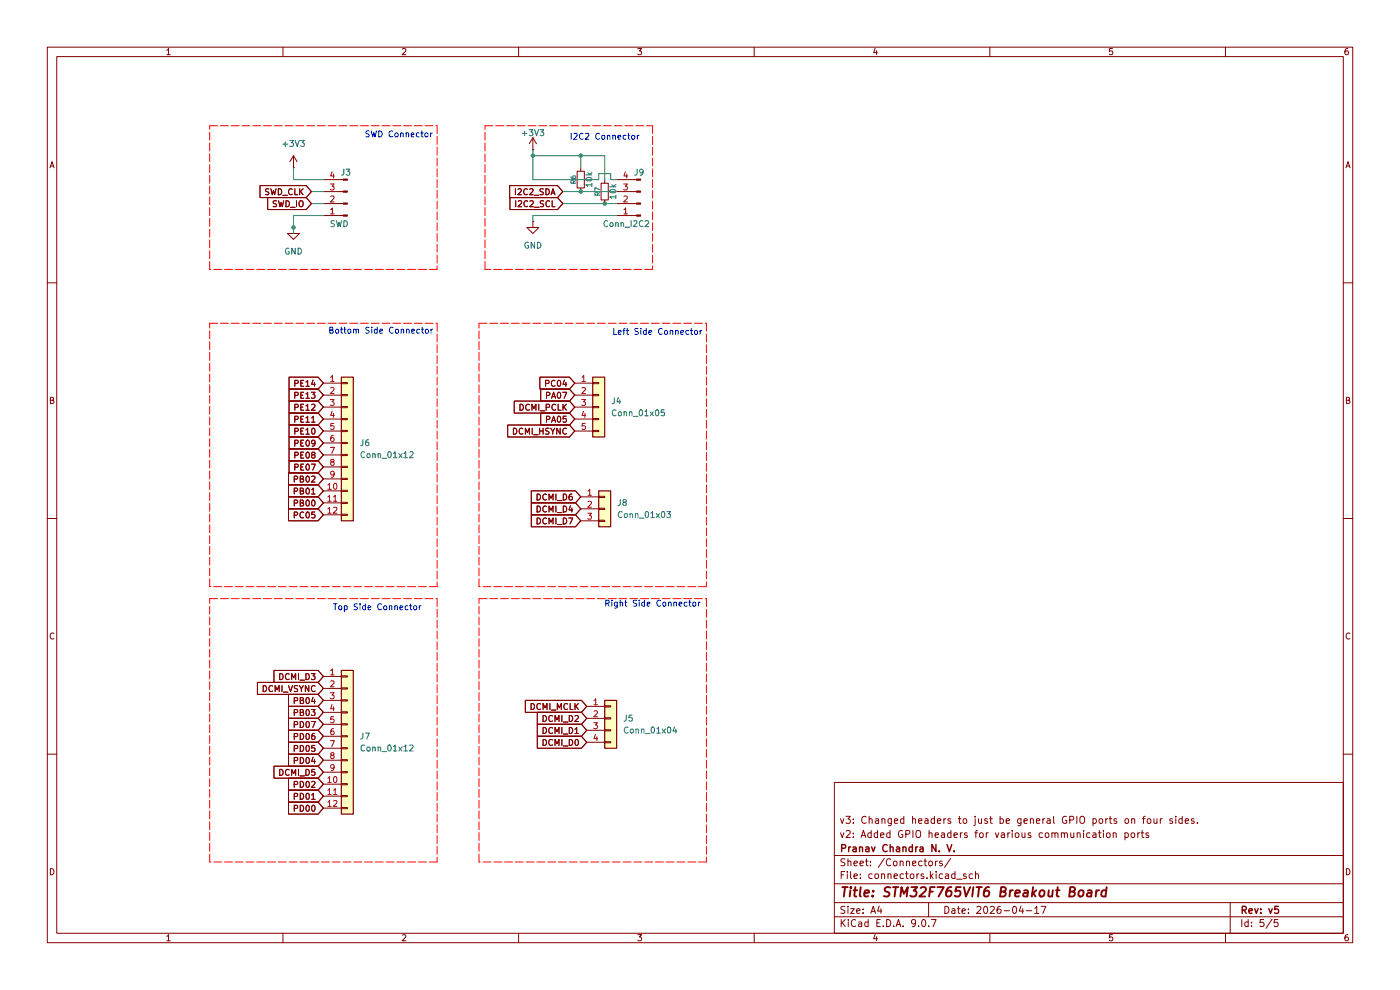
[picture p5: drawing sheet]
(kicad_sch
 (version 20250114)
 (generator "eeschema")
 (generator_version "9.0")
 (paper "A4")
 (title_block
  (title "STM32F765VIT6 Breakout Board")
  (date "2026-04-17")
  (rev "v5")
  (company "Pranav Chandra N. V.")
  (comment 1 "v2: Added GPIO headers for various communication ports")
  (comment 2 "v3: Changed headers to just be general GPIO ports on four sides."))
 (lib_symbols
  (symbol "Connector:Conn_01x04_Pin"
   (pin_names
    (offset 1.016) (hide yes)) (exclude_from_sim no) (in_bom yes) (on_board yes)
   (property "Reference" "J" (at 0 5.08 0) (effects (font (size 1.27 1.27))))
   (property "Value" "Conn_01x04_Pin" (at 0 -7.62 0) (effects (font (size 1.27 1.27))))
   (property "Footprint" "" (at 0 0 0) (effects (font (size 1.27 1.27)) (hide yes)))
   (property "Datasheet" "~" (at 0 0 0) (effects (font (size 1.27 1.27)) (hide yes)))
   (property "Description" "Generic connector, single row, 01x04, script generated" (at 0 0 0) (effects (font (size 1.27 1.27)) (hide yes)))
   (property "ki_locked" "" (at 0 0 0) (effects (font (size 1.27 1.27))))
   (symbol "Conn_01x04_Pin_1_1"
    (rectangle (start 0.8636 2.667) (end 0 2.413) (stroke (width 0.1524) (type default)) (fill (type outline)))
    (rectangle (start 0.8636 0.127) (end 0 -0.127) (stroke (width 0.1524) (type default)) (fill (type outline)))
    (rectangle (start 0.8636 -2.413) (end 0 -2.667) (stroke (width 0.1524) (type default)) (fill (type outline)))
    (rectangle (start 0.8636 -4.953) (end 0 -5.207) (stroke (width 0.1524) (type default)) (fill (type outline)))
    (polyline (pts (xy 1.27 2.54) (xy 0.8636 2.54)) (stroke (width 0.1524) (type default)) (fill (type none)))
    (polyline (pts (xy 1.27 0) (xy 0.8636 0)) (stroke (width 0.1524) (type default)) (fill (type none)))
    (polyline (pts (xy 1.27 -2.54) (xy 0.8636 -2.54)) (stroke (width 0.1524) (type default)) (fill (type none)))
    (polyline (pts (xy 1.27 -5.08) (xy 0.8636 -5.08)) (stroke (width 0.1524) (type default)) (fill (type none)))
    (pin passive line (at 5.08 2.54 180) (length 3.81) (name "Pin_1" (effects (font (size 1.27 1.27)))) (number "1" (effects (font (size 1.27 1.27)))))
    (pin passive line (at 5.08 0 180) (length 3.81) (name "Pin_2" (effects (font (size 1.27 1.27)))) (number "2" (effects (font (size 1.27 1.27)))))
    (pin passive line (at 5.08 -2.54 180) (length 3.81) (name "Pin_3" (effects (font (size 1.27 1.27)))) (number "3" (effects (font (size 1.27 1.27)))))
    (pin passive line (at 5.08 -5.08 180) (length 3.81) (name "Pin_4" (effects (font (size 1.27 1.27)))) (number "4" (effects (font (size 1.27 1.27))))))
   (embedded_fonts no))
  (symbol "Connector_Generic:Conn_01x03"
   (pin_names
    (offset 1.016) (hide yes)) (exclude_from_sim no) (in_bom yes) (on_board yes)
   (property "Reference" "J" (at 0 5.08 0) (effects (font (size 1.27 1.27))))
   (property "Value" "Conn_01x03" (at 0 -5.08 0) (effects (font (size 1.27 1.27))))
   (property "Footprint" "" (at 0 0 0) (effects (font (size 1.27 1.27)) (hide yes)))
   (property "Datasheet" "~" (at 0 0 0) (effects (font (size 1.27 1.27)) (hide yes)))
   (property "Description" "Generic connector, single row, 01x03, script generated (kicad-library-utils/schlib/autogen/connector/)" (at 0 0 0) (effects (font (size 1.27 1.27)) (hide yes)))
   (symbol "Conn_01x03_1_1"
    (rectangle (start -1.27 3.81) (end 1.27 -3.81) (stroke (width 0.254) (type default)) (fill (type background)))
    (rectangle (start -1.27 2.667) (end 0 2.413) (stroke (width 0.1524) (type default)) (fill (type none)))
    (rectangle (start -1.27 0.127) (end 0 -0.127) (stroke (width 0.1524) (type default)) (fill (type none)))
    (rectangle (start -1.27 -2.413) (end 0 -2.667) (stroke (width 0.1524) (type default)) (fill (type none)))
    (pin passive line (at -5.08 2.54 0) (length 3.81) (name "Pin_1" (effects (font (size 1.27 1.27)))) (number "1" (effects (font (size 1.27 1.27)))))
    (pin passive line (at -5.08 0 0) (length 3.81) (name "Pin_2" (effects (font (size 1.27 1.27)))) (number "2" (effects (font (size 1.27 1.27)))))
    (pin passive line (at -5.08 -2.54 0) (length 3.81) (name "Pin_3" (effects (font (size 1.27 1.27)))) (number "3" (effects (font (size 1.27 1.27))))))
   (embedded_fonts no))
  (symbol "Connector_Generic:Conn_01x04"
   (pin_names
    (offset 1.016) (hide yes)) (exclude_from_sim no) (in_bom yes) (on_board yes)
   (property "Reference" "J" (at 0 5.08 0) (effects (font (size 1.27 1.27))))
   (property "Value" "Conn_01x04" (at 0 -7.62 0) (effects (font (size 1.27 1.27))))
   (property "Footprint" "" (at 0 0 0) (effects (font (size 1.27 1.27)) (hide yes)))
   (property "Datasheet" "~" (at 0 0 0) (effects (font (size 1.27 1.27)) (hide yes)))
   (property "Description" "Generic connector, single row, 01x04, script generated (kicad-library-utils/schlib/autogen/connector/)" (at 0 0 0) (effects (font (size 1.27 1.27)) (hide yes)))
   (symbol "Conn_01x04_1_1"
    (rectangle (start -1.27 3.81) (end 1.27 -6.35) (stroke (width 0.254) (type default)) (fill (type background)))
    (rectangle (start -1.27 2.667) (end 0 2.413) (stroke (width 0.1524) (type default)) (fill (type none)))
    (rectangle (start -1.27 0.127) (end 0 -0.127) (stroke (width 0.1524) (type default)) (fill (type none)))
    (rectangle (start -1.27 -2.413) (end 0 -2.667) (stroke (width 0.1524) (type default)) (fill (type none)))
    (rectangle (start -1.27 -4.953) (end 0 -5.207) (stroke (width 0.1524) (type default)) (fill (type none)))
    (pin passive line (at -5.08 2.54 0) (length 3.81) (name "Pin_1" (effects (font (size 1.27 1.27)))) (number "1" (effects (font (size 1.27 1.27)))))
    (pin passive line (at -5.08 0 0) (length 3.81) (name "Pin_2" (effects (font (size 1.27 1.27)))) (number "2" (effects (font (size 1.27 1.27)))))
    (pin passive line (at -5.08 -2.54 0) (length 3.81) (name "Pin_3" (effects (font (size 1.27 1.27)))) (number "3" (effects (font (size 1.27 1.27)))))
    (pin passive line (at -5.08 -5.08 0) (length 3.81) (name "Pin_4" (effects (font (size 1.27 1.27)))) (number "4" (effects (font (size 1.27 1.27))))))
   (embedded_fonts no))
  (symbol "Connector_Generic:Conn_01x05"
   (pin_names
    (offset 1.016) (hide yes)) (exclude_from_sim no) (in_bom yes) (on_board yes)
   (property "Reference" "J" (at 0 7.62 0) (effects (font (size 1.27 1.27))))
   (property "Value" "Conn_01x05" (at 0 -7.62 0) (effects (font (size 1.27 1.27))))
   (property "Footprint" "" (at 0 0 0) (effects (font (size 1.27 1.27)) (hide yes)))
   (property "Datasheet" "~" (at 0 0 0) (effects (font (size 1.27 1.27)) (hide yes)))
   (property "Description" "Generic connector, single row, 01x05, script generated (kicad-library-utils/schlib/autogen/connector/)" (at 0 0 0) (effects (font (size 1.27 1.27)) (hide yes)))
   (symbol "Conn_01x05_1_1"
    (rectangle (start -1.27 6.35) (end 1.27 -6.35) (stroke (width 0.254) (type default)) (fill (type background)))
    (rectangle (start -1.27 5.207) (end 0 4.953) (stroke (width 0.1524) (type default)) (fill (type none)))
    (rectangle (start -1.27 2.667) (end 0 2.413) (stroke (width 0.1524) (type default)) (fill (type none)))
    (rectangle (start -1.27 0.127) (end 0 -0.127) (stroke (width 0.1524) (type default)) (fill (type none)))
    (rectangle (start -1.27 -2.413) (end 0 -2.667) (stroke (width 0.1524) (type default)) (fill (type none)))
    (rectangle (start -1.27 -4.953) (end 0 -5.207) (stroke (width 0.1524) (type default)) (fill (type none)))
    (pin passive line (at -5.08 5.08 0) (length 3.81) (name "Pin_1" (effects (font (size 1.27 1.27)))) (number "1" (effects (font (size 1.27 1.27)))))
    (pin passive line (at -5.08 2.54 0) (length 3.81) (name "Pin_2" (effects (font (size 1.27 1.27)))) (number "2" (effects (font (size 1.27 1.27)))))
    (pin passive line (at -5.08 0 0) (length 3.81) (name "Pin_3" (effects (font (size 1.27 1.27)))) (number "3" (effects (font (size 1.27 1.27)))))
    (pin passive line (at -5.08 -2.54 0) (length 3.81) (name "Pin_4" (effects (font (size 1.27 1.27)))) (number "4" (effects (font (size 1.27 1.27)))))
    (pin passive line (at -5.08 -5.08 0) (length 3.81) (name "Pin_5" (effects (font (size 1.27 1.27)))) (number "5" (effects (font (size 1.27 1.27))))))
   (embedded_fonts no))
  (symbol "Connector_Generic:Conn_01x12"
   (pin_names
    (offset 1.016) (hide yes)) (exclude_from_sim no) (in_bom yes) (on_board yes)
   (property "Reference" "J" (at 0 15.24 0) (effects (font (size 1.27 1.27))))
   (property "Value" "Conn_01x12" (at 0 -17.78 0) (effects (font (size 1.27 1.27))))
   (property "Footprint" "" (at 0 0 0) (effects (font (size 1.27 1.27)) (hide yes)))
   (property "Datasheet" "~" (at 0 0 0) (effects (font (size 1.27 1.27)) (hide yes)))
   (property "Description" "Generic connector, single row, 01x12, script generated (kicad-library-utils/schlib/autogen/connector/)" (at 0 0 0) (effects (font (size 1.27 1.27)) (hide yes)))
   (symbol "Conn_01x12_1_1"
    (rectangle (start -1.27 13.97) (end 1.27 -16.51) (stroke (width 0.254) (type default)) (fill (type background)))
    (rectangle (start -1.27 12.827) (end 0 12.573) (stroke (width 0.1524) (type default)) (fill (type none)))
    (rectangle (start -1.27 10.287) (end 0 10.033) (stroke (width 0.1524) (type default)) (fill (type none)))
    (rectangle (start -1.27 7.747) (end 0 7.493) (stroke (width 0.1524) (type default)) (fill (type none)))
    (rectangle (start -1.27 5.207) (end 0 4.953) (stroke (width 0.1524) (type default)) (fill (type none)))
    (rectangle (start -1.27 2.667) (end 0 2.413) (stroke (width 0.1524) (type default)) (fill (type none)))
    (rectangle (start -1.27 0.127) (end 0 -0.127) (stroke (width 0.1524) (type default)) (fill (type none)))
    (rectangle (start -1.27 -2.413) (end 0 -2.667) (stroke (width 0.1524) (type default)) (fill (type none)))
    (rectangle (start -1.27 -4.953) (end 0 -5.207) (stroke (width 0.1524) (type default)) (fill (type none)))
    (rectangle (start -1.27 -7.493) (end 0 -7.747) (stroke (width 0.1524) (type default)) (fill (type none)))
    (rectangle (start -1.27 -10.033) (end 0 -10.287) (stroke (width 0.1524) (type default)) (fill (type none)))
    (rectangle (start -1.27 -12.573) (end 0 -12.827) (stroke (width 0.1524) (type default)) (fill (type none)))
    (rectangle (start -1.27 -15.113) (end 0 -15.367) (stroke (width 0.1524) (type default)) (fill (type none)))
    (pin passive line (at -5.08 12.7 0) (length 3.81) (name "Pin_1" (effects (font (size 1.27 1.27)))) (number "1" (effects (font (size 1.27 1.27)))))
    (pin passive line (at -5.08 10.16 0) (length 3.81) (name "Pin_2" (effects (font (size 1.27 1.27)))) (number "2" (effects (font (size 1.27 1.27)))))
    (pin passive line (at -5.08 7.62 0) (length 3.81) (name "Pin_3" (effects (font (size 1.27 1.27)))) (number "3" (effects (font (size 1.27 1.27)))))
    (pin passive line (at -5.08 5.08 0) (length 3.81) (name "Pin_4" (effects (font (size 1.27 1.27)))) (number "4" (effects (font (size 1.27 1.27)))))
    (pin passive line (at -5.08 2.54 0) (length 3.81) (name "Pin_5" (effects (font (size 1.27 1.27)))) (number "5" (effects (font (size 1.27 1.27)))))
    (pin passive line (at -5.08 0 0) (length 3.81) (name "Pin_6" (effects (font (size 1.27 1.27)))) (number "6" (effects (font (size 1.27 1.27)))))
    (pin passive line (at -5.08 -2.54 0) (length 3.81) (name "Pin_7" (effects (font (size 1.27 1.27)))) (number "7" (effects (font (size 1.27 1.27)))))
    (pin passive line (at -5.08 -5.08 0) (length 3.81) (name "Pin_8" (effects (font (size 1.27 1.27)))) (number "8" (effects (font (size 1.27 1.27)))))
    (pin passive line (at -5.08 -7.62 0) (length 3.81) (name "Pin_9" (effects (font (size 1.27 1.27)))) (number "9" (effects (font (size 1.27 1.27)))))
    (pin passive line (at -5.08 -10.16 0) (length 3.81) (name "Pin_10" (effects (font (size 1.27 1.27)))) (number "10" (effects (font (size 1.27 1.27)))))
    (pin passive line (at -5.08 -12.7 0) (length 3.81) (name "Pin_11" (effects (font (size 1.27 1.27)))) (number "11" (effects (font (size 1.27 1.27)))))
    (pin passive line (at -5.08 -15.24 0) (length 3.81) (name "Pin_12" (effects (font (size 1.27 1.27)))) (number "12" (effects (font (size 1.27 1.27))))))
   (embedded_fonts no))
  (symbol "Device:R_Small"
   (pin_numbers (hide yes))
   (pin_names
    (offset 0.254) (hide yes)) (exclude_from_sim no) (in_bom yes) (on_board yes)
   (property "Reference" "R" (at 0 0 90) (effects (font (size 1.016 1.016))))
   (property "Value" "R_Small" (at 1.778 0 90) (effects (font (size 1.27 1.27))))
   (property "Footprint" "" (at 0 0 0) (effects (font (size 1.27 1.27)) (hide yes)))
   (property "Datasheet" "~" (at 0 0 0) (effects (font (size 1.27 1.27)) (hide yes)))
   (property "Description" "Resistor, small symbol" (at 0 0 0) (effects (font (size 1.27 1.27)) (hide yes)))
   (symbol "R_Small_0_1"
    (rectangle (start -0.762 1.778) (end 0.762 -1.778) (stroke (width 0.2032) (type default)) (fill (type none))))
   (symbol "R_Small_1_1"
    (pin passive line (at 0 2.54 270) (length 0.762) (name "~" (effects (font (size 1.27 1.27)))) (number "1" (effects (font (size 1.27 1.27)))))
    (pin passive line (at 0 -2.54 90) (length 0.762) (name "~" (effects (font (size 1.27 1.27)))) (number "2" (effects (font (size 1.27 1.27))))))
   (embedded_fonts no))
  (symbol "power:+3V3"
   (power)
   (pin_numbers (hide yes))
   (pin_names
    (offset 0) (hide yes)) (exclude_from_sim no) (in_bom yes) (on_board yes)
   (property "Reference" "#PWR" (at 0 -3.81 0) (effects (font (size 1.27 1.27)) (hide yes)))
   (property "Value" "+3V3" (at 0 3.556 0) (effects (font (size 1.27 1.27))))
   (property "Footprint" "" (at 0 0 0) (effects (font (size 1.27 1.27)) (hide yes)))
   (property "Datasheet" "" (at 0 0 0) (effects (font (size 1.27 1.27)) (hide yes)))
   (property "Description" "Power symbol creates a global label with name \"+3V3\"" (at 0 0 0) (effects (font (size 1.27 1.27)) (hide yes)))
   (symbol "+3V3_0_1"
    (polyline (pts (xy -0.762 1.27) (xy 0 2.54)) (stroke (width 0) (type default)) (fill (type none)))
    (polyline (pts (xy 0 2.54) (xy 0.762 1.27)) (stroke (width 0) (type default)) (fill (type none)))
    (polyline (pts (xy 0 0) (xy 0 2.54)) (stroke (width 0) (type default)) (fill (type none))))
   (symbol "+3V3_1_1"
    (pin power_in line (at 0 0 90) (length 0) (name "~" (effects (font (size 1.27 1.27)))) (number "1" (effects (font (size 1.27 1.27))))))
   (embedded_fonts no))
  (symbol "power:GND"
   (power)
   (pin_numbers (hide yes))
   (pin_names
    (offset 0) (hide yes)) (exclude_from_sim no) (in_bom yes) (on_board yes)
   (property "Reference" "#PWR" (at 0 -6.35 0) (effects (font (size 1.27 1.27)) (hide yes)))
   (property "Value" "GND" (at 0 -3.81 0) (effects (font (size 1.27 1.27))))
   (property "Footprint" "" (at 0 0 0) (effects (font (size 1.27 1.27)) (hide yes)))
   (property "Datasheet" "" (at 0 0 0) (effects (font (size 1.27 1.27)) (hide yes)))
   (property "Description" "Power symbol creates a global label with name \"GND\" , ground" (at 0 0 0) (effects (font (size 1.27 1.27)) (hide yes)))
   (symbol "GND_0_1"
    (polyline (pts (xy 0 0) (xy 0 -1.27) (xy 1.27 -1.27) (xy 0 -2.54) (xy -1.27 -1.27) (xy 0 -1.27)) (stroke (width 0) (type default)) (fill (type none))))
   (symbol "GND_1_1"
    (pin power_in line (at 0 0 270) (length 0) (name "~" (effects (font (size 1.27 1.27)))) (number "1" (effects (font (size 1.27 1.27))))))
   (embedded_fonts no)))
 (text "I2C2 Connector"
  (exclude_from_sim no)
  (at 128.27 29.21 0)
  (effects (font (size 1.27 1.27))))
 (text "Top Side Connector"
  (exclude_from_sim no)
  (at 80.01 129.032 0)
  (effects (font (size 1.27 1.27))))
 (text "SWD Connector"
  (exclude_from_sim no)
  (at 84.582 28.702 0)
  (effects (font (size 1.27 1.27))))
 (text "Bottom Side Connector"
  (exclude_from_sim no)
  (at 80.772 70.358 0)
  (effects (font (size 1.27 1.27))))
 (text "Left Side Connector"
  (exclude_from_sim no)
  (at 139.446 70.612 0)
  (effects (font (size 1.27 1.27))))
 (text "Right Side Connector"
  (exclude_from_sim no)
  (at 138.43 128.27 0)
  (effects (font (size 1.27 1.27))))
 (junction
  (at 123.19 33.02)
  (diameter 0)
  (color 0 0 0 0))
 (junction
  (at 62.23 48.26)
  (diameter 0)
  (color 0 0 0 0))
 (junction
  (at 128.27 43.18)
  (diameter 0)
  (color 0 0 0 0))
 (junction
  (at 123.19 40.64)
  (diameter 0)
  (color 0 0 0 0))
 (junction
  (at 113.03 33.02)
  (diameter 0)
  (color 0 0 0 0))
 (wire
  (pts (xy 128.27 33.02) (xy 128.27 38.1))
  (stroke (width 0) (type default)))
 (wire
  (pts (xy 123.19 33.02) (xy 123.19 35.56))
  (stroke (width 0) (type default)))
 (wire
  (pts (xy 127 36.83) (xy 129.54 36.83))
  (stroke (width 0) (type default)))
 (wire
  (pts (xy 113.03 31.75) (xy 113.03 33.02))
  (stroke (width 0) (type default)))
 (wire
  (pts (xy 62.23 45.72) (xy 68.58 45.72))
  (stroke (width 0) (type default)))
 (wire
  (pts (xy 128.27 43.18) (xy 119.38 43.18))
  (stroke (width 0) (type default)))
 (wire
  (pts (xy 113.03 33.02) (xy 113.03 38.1))
  (stroke (width 0) (type default)))
 (wire
  (pts (xy 62.23 48.26) (xy 62.23 45.72))
  (stroke (width 0) (type default)))
 (wire
  (pts (xy 113.03 46.99) (xy 113.03 45.72))
  (stroke (width 0) (type default)))
 (wire
  (pts (xy 62.23 35.56) (xy 62.23 38.1))
  (stroke (width 0) (type default)))
 (wire
  (pts (xy 113.03 45.72) (xy 130.81 45.72))
  (stroke (width 0) (type default)))
 (wire
  (pts (xy 66.04 40.64) (xy 68.58 40.64))
  (stroke (width 0) (type default)))
 (wire
  (pts (xy 123.19 33.02) (xy 128.27 33.02))
  (stroke (width 0) (type default)))
 (wire
  (pts (xy 62.23 49.53) (xy 62.23 48.26))
  (stroke (width 0) (type default)))
 (wire
  (pts (xy 129.54 38.1) (xy 130.81 38.1))
  (stroke (width 0) (type default)))
 (wire
  (pts (xy 123.19 40.64) (xy 119.38 40.64))
  (stroke (width 0) (type default)))
 (wire
  (pts (xy 113.03 33.02) (xy 123.19 33.02))
  (stroke (width 0) (type default)))
 (wire
  (pts (xy 130.81 43.18) (xy 128.27 43.18))
  (stroke (width 0) (type default)))
 (wire
  (pts (xy 62.23 38.1) (xy 68.58 38.1))
  (stroke (width 0) (type default)))
 (wire
  (pts (xy 130.81 40.64) (xy 123.19 40.64))
  (stroke (width 0) (type default)))
 (wire
  (pts (xy 129.54 36.83) (xy 129.54 38.1))
  (stroke (width 0) (type default)))
 (wire
  (pts (xy 127 38.1) (xy 127 36.83))
  (stroke (width 0) (type default)))
 (wire
  (pts (xy 113.03 38.1) (xy 127 38.1))
  (stroke (width 0) (type default)))
 (wire
  (pts (xy 66.04 43.18) (xy 68.58 43.18))
  (stroke (width 0) (type default)))
 (global_label "PB00"
  (shape input)
  (at 68.58 106.68 180)
  (fields_autoplaced yes)
  (effects (font (size 1.27 1.27)) (justify right))
  (property "Intersheetrefs" "${INTERSHEET_REFS}" (at 60.6358 106.68 0) (effects (font (size 1.27 1.27)) (justify right) (hide yes))))
 (global_label "PE07"
  (shape input)
  (at 68.58 99.06 180)
  (fields_autoplaced yes)
  (effects (font (size 1.27 1.27)) (justify right))
  (property "Intersheetrefs" "${INTERSHEET_REFS}" (at 60.7568 99.06 0) (effects (font (size 1.27 1.27)) (justify right) (hide yes))))
 (global_label "PD06"
  (shape input)
  (at 68.58 156.21 180)
  (fields_autoplaced yes)
  (effects (font (size 1.27 1.27)) (justify right))
  (property "Intersheetrefs" "${INTERSHEET_REFS}" (at 60.6358 156.21 0) (effects (font (size 1.27 1.27)) (justify right) (hide yes))))
 (global_label "SWD_IO"
  (shape input)
  (at 66.04 43.18 180)
  (fields_autoplaced yes)
  (effects (font (size 1.27 1.27)) (justify right))
  (property "Intersheetrefs" "${INTERSHEET_REFS}" (at 56.221 43.18 0) (effects (font (size 1.27 1.27)) (justify right) (hide yes))))
 (global_label "PA07"
  (shape input)
  (at 121.92 83.82 180)
  (fields_autoplaced yes)
  (effects (font (size 1.27 1.27)) (justify right))
  (property "Intersheetrefs" "${INTERSHEET_REFS}" (at 114.1572 83.82 0) (effects (font (size 1.27 1.27)) (justify right) (hide yes))))
 (global_label "DCMI_HSYNC"
  (shape input)
  (at 121.92 91.44 180)
  (fields_autoplaced yes)
  (effects (font (size 1.27 1.27)) (justify right))
  (property "Intersheetrefs" "${INTERSHEET_REFS}" (at 107.1419 91.44 0) (effects (font (size 1.27 1.27)) (justify right) (hide yes))))
 (global_label "DCMI_VSYNC"
  (shape input)
  (at 68.58 146.05 180)
  (fields_autoplaced yes)
  (effects (font (size 1.27 1.27)) (justify right))
  (property "Intersheetrefs" "${INTERSHEET_REFS}" (at 54.0438 146.05 0) (effects (font (size 1.27 1.27)) (justify right) (hide yes))))
 (global_label "PD04"
  (shape input)
  (at 68.58 161.29 180)
  (fields_autoplaced yes)
  (effects (font (size 1.27 1.27)) (justify right))
  (property "Intersheetrefs" "${INTERSHEET_REFS}" (at 60.6358 161.29 0) (effects (font (size 1.27 1.27)) (justify right) (hide yes))))
 (global_label "PD00"
  (shape input)
  (at 68.58 171.45 180)
  (fields_autoplaced yes)
  (effects (font (size 1.27 1.27)) (justify right))
  (property "Intersheetrefs" "${INTERSHEET_REFS}" (at 60.6358 171.45 0) (effects (font (size 1.27 1.27)) (justify right) (hide yes))))
 (global_label "PD07"
  (shape input)
  (at 68.58 153.67 180)
  (fields_autoplaced yes)
  (effects (font (size 1.27 1.27)) (justify right))
  (property "Intersheetrefs" "${INTERSHEET_REFS}" (at 60.6358 153.67 0) (effects (font (size 1.27 1.27)) (justify right) (hide yes))))
 (global_label "PE10"
  (shape input)
  (at 68.58 91.44 180)
  (fields_autoplaced yes)
  (effects (font (size 1.27 1.27)) (justify right))
  (property "Intersheetrefs" "${INTERSHEET_REFS}" (at 60.7568 91.44 0) (effects (font (size 1.27 1.27)) (justify right) (hide yes))))
 (global_label "DCMI_D0"
  (shape input)
  (at 124.46 157.48 180)
  (fields_autoplaced yes)
  (effects (font (size 1.27 1.27)) (justify right))
  (property "Intersheetrefs" "${INTERSHEET_REFS}" (at 113.4315 157.48 0) (effects (font (size 1.27 1.27)) (justify right) (hide yes))))
 (global_label "PD02"
  (shape input)
  (at 68.58 166.37 180)
  (fields_autoplaced yes)
  (effects (font (size 1.27 1.27)) (justify right))
  (property "Intersheetrefs" "${INTERSHEET_REFS}" (at 60.6358 166.37 0) (effects (font (size 1.27 1.27)) (justify right) (hide yes))))
 (global_label "I2C2_SCL"
  (shape input)
  (at 119.38 43.18 180)
  (fields_autoplaced yes)
  (effects (font (size 1.27 1.27)) (justify right))
  (property "Intersheetrefs" "${INTERSHEET_REFS}" (at 107.6258 43.18 0) (effects (font (size 1.27 1.27)) (justify right) (hide yes))))
 (global_label "PE08"
  (shape input)
  (at 68.58 96.52 180)
  (fields_autoplaced yes)
  (effects (font (size 1.27 1.27)) (justify right))
  (property "Intersheetrefs" "${INTERSHEET_REFS}" (at 60.7568 96.52 0) (effects (font (size 1.27 1.27)) (justify right) (hide yes))))
 (global_label "DCMI_D4"
  (shape input)
  (at 123.19 107.95 180)
  (fields_autoplaced yes)
  (effects (font (size 1.27 1.27)) (justify right))
  (property "Intersheetrefs" "${INTERSHEET_REFS}" (at 112.1615 107.95 0) (effects (font (size 1.27 1.27)) (justify right) (hide yes))))
 (global_label "PE13"
  (shape input)
  (at 68.58 83.82 180)
  (fields_autoplaced yes)
  (effects (font (size 1.27 1.27)) (justify right))
  (property "Intersheetrefs" "${INTERSHEET_REFS}" (at 60.7568 83.82 0) (effects (font (size 1.27 1.27)) (justify right) (hide yes))))
 (global_label "DCMI_D3"
  (shape input)
  (at 68.58 143.51 180)
  (fields_autoplaced yes)
  (effects (font (size 1.27 1.27)) (justify right))
  (property "Intersheetrefs" "${INTERSHEET_REFS}" (at 57.5515 143.51 0) (effects (font (size 1.27 1.27)) (justify right) (hide yes))))
 (global_label "SWD_CLK"
  (shape input)
  (at 66.04 40.64 180)
  (fields_autoplaced yes)
  (effects (font (size 1.27 1.27)) (justify right))
  (property "Intersheetrefs" "${INTERSHEET_REFS}" (at 54.5882 40.64 0) (effects (font (size 1.27 1.27)) (justify right) (hide yes))))
 (global_label "DCMI_PCLK"
  (shape input)
  (at 121.92 86.36 180)
  (fields_autoplaced yes)
  (effects (font (size 1.27 1.27)) (justify right))
  (property "Intersheetrefs" "${INTERSHEET_REFS}" (at 108.5329 86.36 0) (effects (font (size 1.27 1.27)) (justify right) (hide yes))))
 (global_label "PC04"
  (shape input)
  (at 121.92 81.28 180)
  (fields_autoplaced yes)
  (effects (font (size 1.27 1.27)) (justify right))
  (property "Intersheetrefs" "${INTERSHEET_REFS}" (at 113.9758 81.28 0) (effects (font (size 1.27 1.27)) (justify right) (hide yes))))
 (global_label "PD01"
  (shape input)
  (at 68.58 168.91 180)
  (fields_autoplaced yes)
  (effects (font (size 1.27 1.27)) (justify right))
  (property "Intersheetrefs" "${INTERSHEET_REFS}" (at 60.6358 168.91 0) (effects (font (size 1.27 1.27)) (justify right) (hide yes))))
 (global_label "PE12"
  (shape input)
  (at 68.58 86.36 180)
  (fields_autoplaced yes)
  (effects (font (size 1.27 1.27)) (justify right))
  (property "Intersheetrefs" "${INTERSHEET_REFS}" (at 60.7568 86.36 0) (effects (font (size 1.27 1.27)) (justify right) (hide yes))))
 (global_label "PB04"
  (shape input)
  (at 68.58 148.59 180)
  (fields_autoplaced yes)
  (effects (font (size 1.27 1.27)) (justify right))
  (property "Intersheetrefs" "${INTERSHEET_REFS}" (at 60.6358 148.59 0) (effects (font (size 1.27 1.27)) (justify right) (hide yes))))
 (global_label "PE11"
  (shape input)
  (at 68.58 88.9 180)
  (fields_autoplaced yes)
  (effects (font (size 1.27 1.27)) (justify right))
  (property "Intersheetrefs" "${INTERSHEET_REFS}" (at 60.7568 88.9 0) (effects (font (size 1.27 1.27)) (justify right) (hide yes))))
 (global_label "DCMI_D1"
  (shape input)
  (at 124.46 154.94 180)
  (fields_autoplaced yes)
  (effects (font (size 1.27 1.27)) (justify right))
  (property "Intersheetrefs" "${INTERSHEET_REFS}" (at 113.4315 154.94 0) (effects (font (size 1.27 1.27)) (justify right) (hide yes))))
 (global_label "I2C2_SDA"
  (shape input)
  (at 119.38 40.64 180)
  (fields_autoplaced yes)
  (effects (font (size 1.27 1.27)) (justify right))
  (property "Intersheetrefs" "${INTERSHEET_REFS}" (at 107.5653 40.64 0) (effects (font (size 1.27 1.27)) (justify right) (hide yes))))
 (global_label "PC05"
  (shape input)
  (at 68.58 109.22 180)
  (fields_autoplaced yes)
  (effects (font (size 1.27 1.27)) (justify right))
  (property "Intersheetrefs" "${INTERSHEET_REFS}" (at 60.6358 109.22 0) (effects (font (size 1.27 1.27)) (justify right) (hide yes))))
 (global_label "PE14"
  (shape input)
  (at 68.58 81.28 180)
  (fields_autoplaced yes)
  (effects (font (size 1.27 1.27)) (justify right))
  (property "Intersheetrefs" "${INTERSHEET_REFS}" (at 60.7568 81.28 0) (effects (font (size 1.27 1.27)) (justify right) (hide yes))))
 (global_label "DCMI_D7"
  (shape input)
  (at 123.19 110.49 180)
  (fields_autoplaced yes)
  (effects (font (size 1.27 1.27)) (justify right))
  (property "Intersheetrefs" "${INTERSHEET_REFS}" (at 112.1615 110.49 0) (effects (font (size 1.27 1.27)) (justify right) (hide yes))))
 (global_label "PD05"
  (shape input)
  (at 68.58 158.75 180)
  (fields_autoplaced yes)
  (effects (font (size 1.27 1.27)) (justify right))
  (property "Intersheetrefs" "${INTERSHEET_REFS}" (at 60.6358 158.75 0) (effects (font (size 1.27 1.27)) (justify right) (hide yes))))
 (global_label "DCMI_D6"
  (shape input)
  (at 123.19 105.41 180)
  (fields_autoplaced yes)
  (effects (font (size 1.27 1.27)) (justify right))
  (property "Intersheetrefs" "${INTERSHEET_REFS}" (at 112.1615 105.41 0) (effects (font (size 1.27 1.27)) (justify right) (hide yes))))
 (global_label "DCMI_MCLK"
  (shape input)
  (at 124.46 149.86 180)
  (fields_autoplaced yes)
  (effects (font (size 1.27 1.27)) (justify right))
  (property "Intersheetrefs" "${INTERSHEET_REFS}" (at 110.8915 149.86 0) (effects (font (size 1.27 1.27)) (justify right) (hide yes))))
 (global_label "PB03"
  (shape input)
  (at 68.58 151.13 180)
  (fields_autoplaced yes)
  (effects (font (size 1.27 1.27)) (justify right))
  (property "Intersheetrefs" "${INTERSHEET_REFS}" (at 60.6358 151.13 0) (effects (font (size 1.27 1.27)) (justify right) (hide yes))))
 (global_label "PA05"
  (shape input)
  (at 121.92 88.9 180)
  (fields_autoplaced yes)
  (effects (font (size 1.27 1.27)) (justify right))
  (property "Intersheetrefs" "${INTERSHEET_REFS}" (at 114.1572 88.9 0) (effects (font (size 1.27 1.27)) (justify right) (hide yes))))
 (global_label "DCMI_D5"
  (shape input)
  (at 68.58 163.83 180)
  (fields_autoplaced yes)
  (effects (font (size 1.27 1.27)) (justify right))
  (property "Intersheetrefs" "${INTERSHEET_REFS}" (at 57.5515 163.83 0) (effects (font (size 1.27 1.27)) (justify right) (hide yes))))
 (global_label "PE09"
  (shape input)
  (at 68.58 93.98 180)
  (fields_autoplaced yes)
  (effects (font (size 1.27 1.27)) (justify right))
  (property "Intersheetrefs" "${INTERSHEET_REFS}" (at 60.7568 93.98 0) (effects (font (size 1.27 1.27)) (justify right) (hide yes))))
 (global_label "DCMI_D2"
  (shape input)
  (at 124.46 152.4 180)
  (fields_autoplaced yes)
  (effects (font (size 1.27 1.27)) (justify right))
  (property "Intersheetrefs" "${INTERSHEET_REFS}" (at 113.4315 152.4 0) (effects (font (size 1.27 1.27)) (justify right) (hide yes))))
 (global_label "PB02"
  (shape input)
  (at 68.58 101.6 180)
  (fields_autoplaced yes)
  (effects (font (size 1.27 1.27)) (justify right))
  (property "Intersheetrefs" "${INTERSHEET_REFS}" (at 60.6358 101.6 0) (effects (font (size 1.27 1.27)) (justify right) (hide yes))))
 (global_label "PB01"
  (shape input)
  (at 68.58 104.14 180)
  (fields_autoplaced yes)
  (effects (font (size 1.27 1.27)) (justify right))
  (property "Intersheetrefs" "${INTERSHEET_REFS}" (at 60.6358 104.14 0) (effects (font (size 1.27 1.27)) (justify right) (hide yes))))
 (rule_area
  (polyline (pts (xy 101.6 68.58) (xy 149.86 68.58) (xy 149.86 124.46) (xy 101.6 124.46)) (stroke (width 0) (type dash)) (fill (type none))))
 (rule_area
  (polyline (pts (xy 101.6 127) (xy 149.86 127) (xy 149.86 182.88) (xy 101.6 182.88)) (stroke (width 0) (type dash)) (fill (type none))))
 (rule_area
  (polyline (pts (xy 102.87 57.15) (xy 102.87 26.67) (xy 138.43 26.67) (xy 138.43 57.15)) (stroke (width 0) (type dash)) (fill (type none))))
 (rule_area
  (polyline (pts (xy 44.45 127) (xy 92.71 127) (xy 92.71 182.88) (xy 44.45 182.88)) (stroke (width 0) (type dash)) (fill (type none))))
 (rule_area
  (polyline (pts (xy 44.45 26.67) (xy 92.71 26.67) (xy 92.71 57.15) (xy 44.45 57.15)) (stroke (width 0) (type dash)) (fill (type none))))
 (rule_area
  (polyline (pts (xy 44.45 68.58) (xy 92.71 68.58) (xy 92.71 124.46) (xy 44.45 124.46)) (stroke (width 0) (type dash)) (fill (type none))))
 (symbol
  (lib_id "Connector_Generic:Conn_01x12")
  (at 73.66 93.98 0)
  (unit 1)
  (exclude_from_sim no)
  (in_bom yes)
  (on_board yes)
  (dnp no)
  (fields_autoplaced yes)
  (property "Reference" "J6" (at 76.2 93.9799 0) (effects (font (size 1.27 1.27)) (justify left)))
  (property "Value" "Conn_01x12" (at 76.2 96.5199 0) (effects (font (size 1.27 1.27)) (justify left)))
  (property "Footprint" "Connector_PinHeader_2.54mm:PinHeader_1x12_P2.54mm_Vertical" (at 73.66 93.98 0) (effects (font (size 1.27 1.27)) (hide yes)))
  (property "Datasheet" "~" (at 73.66 93.98 0) (effects (font (size 1.27 1.27)) (hide yes)))
  (property "Description" "Generic connector, single row, 01x12, script generated (kicad-library-utils/schlib/autogen/connector/)" (at 73.66 93.98 0) (effects (font (size 1.27 1.27)) (hide yes)))
  (property "KLC_S3.3" "" (at 73.66 93.98 0) (effects (font (size 1.27 1.27)) (hide yes)))
  (property "KLC_S4.1" "" (at 73.66 93.98 0) (effects (font (size 1.27 1.27)) (hide yes)))
  (pin "10")
  (pin "9")
  (pin "2")
  (pin "11")
  (pin "1")
  (pin "12")
  (pin "5")
  (pin "4")
  (pin "3")
  (pin "7")
  (pin "6")
  (pin "8"))
 (symbol
  (lib_id "Connector_Generic:Conn_01x03")
  (at 128.27 107.95 0)
  (unit 1)
  (exclude_from_sim no)
  (in_bom yes)
  (on_board yes)
  (dnp no)
  (fields_autoplaced yes)
  (property "Reference" "J8" (at 130.81 106.6799 0) (effects (font (size 1.27 1.27)) (justify left)))
  (property "Value" "Conn_01x03" (at 130.81 109.2199 0) (effects (font (size 1.27 1.27)) (justify left)))
  (property "Footprint" "Connector_PinHeader_2.54mm:PinHeader_1x03_P2.54mm_Vertical" (at 128.27 107.95 0) (effects (font (size 1.27 1.27)) (hide yes)))
  (property "Datasheet" "~" (at 128.27 107.95 0) (effects (font (size 1.27 1.27)) (hide yes)))
  (property "Description" "Generic connector, single row, 01x03, script generated (kicad-library-utils/schlib/autogen/connector/)" (at 128.27 107.95 0) (effects (font (size 1.27 1.27)) (hide yes)))
  (property "KLC_S3.3" "" (at 128.27 107.95 0) (effects (font (size 1.27 1.27)) (hide yes)))
  (property "KLC_S4.1" "" (at 128.27 107.95 0) (effects (font (size 1.27 1.27)) (hide yes)))
  (pin "1")
  (pin "2")
  (pin "3"))
 (symbol
  (lib_id "Connector:Conn_01x04_Pin")
  (at 73.66 43.18 180)
  (unit 1)
  (exclude_from_sim no)
  (in_bom yes)
  (on_board yes)
  (dnp no)
  (property "Reference" "J3" (at 72.136 36.576 0) (effects (font (size 1.27 1.27)) (justify right)))
  (property "Value" "SWD" (at 69.85 47.498 0) (effects (font (size 1.27 1.27)) (justify right)))
  (property "Footprint" "Connector_PinHeader_2.54mm:PinHeader_1x04_P2.54mm_Vertical" (at 73.66 43.18 0) (effects (font (size 1.27 1.27)) (hide yes)))
  (property "Datasheet" "~" (at 73.66 43.18 0) (effects (font (size 1.27 1.27)) (hide yes)))
  (property "Description" "Generic connector, single row, 01x04, script generated" (at 73.66 43.18 0) (effects (font (size 1.27 1.27)) (hide yes)))
  (property "KLC_S3.3" "" (at 73.66 43.18 0) (effects (font (size 1.27 1.27)) (hide yes)))
  (property "KLC_S4.1" "" (at 73.66 43.18 0) (effects (font (size 1.27 1.27)) (hide yes)))
  (pin "3")
  (pin "2")
  (pin "1")
  (pin "4"))
 (symbol
  (lib_id "power:GND")
  (at 113.03 46.99 0)
  (unit 1)
  (exclude_from_sim no)
  (in_bom yes)
  (on_board yes)
  (dnp no)
  (fields_autoplaced yes)
  (property "Reference" "#PWR035" (at 113.03 53.34 0) (effects (font (size 1.27 1.27)) (hide yes)))
  (property "Value" "GND" (at 113.03 52.07 0) (effects (font (size 1.27 1.27))))
  (property "Footprint" "" (at 113.03 46.99 0) (effects (font (size 1.27 1.27)) (hide yes)))
  (property "Datasheet" "" (at 113.03 46.99 0) (effects (font (size 1.27 1.27)) (hide yes)))
  (property "Description" "Power symbol creates a global label with name \"GND\" , ground" (at 113.03 46.99 0) (effects (font (size 1.27 1.27)) (hide yes)))
  (pin "1"))
 (symbol
  (lib_id "power:GND")
  (at 62.23 48.26 0)
  (mirror y)
  (unit 1)
  (exclude_from_sim no)
  (in_bom yes)
  (on_board yes)
  (dnp no)
  (fields_autoplaced yes)
  (property "Reference" "#PWR024" (at 62.23 54.61 0) (effects (font (size 1.27 1.27)) (hide yes)))
  (property "Value" "GND" (at 62.23 53.34 0) (effects (font (size 1.27 1.27))))
  (property "Footprint" "" (at 62.23 48.26 0) (effects (font (size 1.27 1.27)) (hide yes)))
  (property "Datasheet" "" (at 62.23 48.26 0) (effects (font (size 1.27 1.27)) (hide yes)))
  (property "Description" "Power symbol creates a global label with name \"GND\" , ground" (at 62.23 48.26 0) (effects (font (size 1.27 1.27)) (hide yes)))
  (pin "1"))
 (symbol
  (lib_id "power:+3V3")
  (at 62.23 35.56 0)
  (unit 1)
  (exclude_from_sim no)
  (in_bom yes)
  (on_board yes)
  (dnp no)
  (fields_autoplaced yes)
  (property "Reference" "#PWR023" (at 62.23 39.37 0) (effects (font (size 1.27 1.27)) (hide yes)))
  (property "Value" "+3V3" (at 62.23 30.48 0) (effects (font (size 1.27 1.27))))
  (property "Footprint" "" (at 62.23 35.56 0) (effects (font (size 1.27 1.27)) (hide yes)))
  (property "Datasheet" "" (at 62.23 35.56 0) (effects (font (size 1.27 1.27)) (hide yes)))
  (property "Description" "Power symbol creates a global label with name \"+3V3\"" (at 62.23 35.56 0) (effects (font (size 1.27 1.27)) (hide yes)))
  (pin "1"))
 (symbol
  (lib_id "Connector_Generic:Conn_01x12")
  (at 73.66 156.21 0)
  (unit 1)
  (exclude_from_sim no)
  (in_bom yes)
  (on_board yes)
  (dnp no)
  (fields_autoplaced yes)
  (property "Reference" "J7" (at 76.2 156.2099 0) (effects (font (size 1.27 1.27)) (justify left)))
  (property "Value" "Conn_01x12" (at 76.2 158.7499 0) (effects (font (size 1.27 1.27)) (justify left)))
  (property "Footprint" "Connector_PinHeader_2.54mm:PinHeader_1x12_P2.54mm_Vertical" (at 73.66 156.21 0) (effects (font (size 1.27 1.27)) (hide yes)))
  (property "Datasheet" "~" (at 73.66 156.21 0) (effects (font (size 1.27 1.27)) (hide yes)))
  (property "Description" "Generic connector, single row, 01x12, script generated (kicad-library-utils/schlib/autogen/connector/)" (at 73.66 156.21 0) (effects (font (size 1.27 1.27)) (hide yes)))
  (property "KLC_S3.3" "" (at 73.66 156.21 0) (effects (font (size 1.27 1.27)) (hide yes)))
  (property "KLC_S4.1" "" (at 73.66 156.21 0) (effects (font (size 1.27 1.27)) (hide yes)))
  (pin "10")
  (pin "12")
  (pin "9")
  (pin "11")
  (pin "6")
  (pin "5")
  (pin "8")
  (pin "4")
  (pin "7")
  (pin "3")
  (pin "2")
  (pin "1"))
 (symbol
  (lib_id "Connector:Conn_01x04_Pin")
  (at 135.89 43.18 180)
  (unit 1)
  (exclude_from_sim no)
  (in_bom yes)
  (on_board yes)
  (dnp no)
  (property "Reference" "J9" (at 134.366 36.576 0) (effects (font (size 1.27 1.27)) (justify right)))
  (property "Value" "Conn_I2C2" (at 127.762 47.498 0) (effects (font (size 1.27 1.27)) (justify right)))
  (property "Footprint" "Connector_PinHeader_2.54mm:PinHeader_1x04_P2.54mm_Vertical" (at 135.89 43.18 0) (effects (font (size 1.27 1.27)) (hide yes)))
  (property "Datasheet" "~" (at 135.89 43.18 0) (effects (font (size 1.27 1.27)) (hide yes)))
  (property "Description" "Generic connector, single row, 01x04, script generated" (at 135.89 43.18 0) (effects (font (size 1.27 1.27)) (hide yes)))
  (property "KLC_S3.3" "" (at 135.89 43.18 0) (effects (font (size 1.27 1.27)) (hide yes)))
  (property "KLC_S4.1" "" (at 135.89 43.18 0) (effects (font (size 1.27 1.27)) (hide yes)))
  (pin "2")
  (pin "3")
  (pin "4")
  (pin "1"))
 (symbol
  (lib_id "power:+3V3")
  (at 113.03 31.75 0)
  (unit 1)
  (exclude_from_sim no)
  (in_bom yes)
  (on_board yes)
  (dnp no)
  (property "Reference" "#PWR034" (at 113.03 35.56 0) (effects (font (size 1.27 1.27)) (hide yes)))
  (property "Value" "+3V3" (at 113.03 28.194 0) (effects (font (size 1.27 1.27))))
  (property "Footprint" "" (at 113.03 31.75 0) (effects (font (size 1.27 1.27)) (hide yes)))
  (property "Datasheet" "" (at 113.03 31.75 0) (effects (font (size 1.27 1.27)) (hide yes)))
  (property "Description" "Power symbol creates a global label with name \"+3V3\"" (at 113.03 31.75 0) (effects (font (size 1.27 1.27)) (hide yes)))
  (pin "1"))
 (symbol
  (lib_id "Connector_Generic:Conn_01x05")
  (at 127 86.36 0)
  (unit 1)
  (exclude_from_sim no)
  (in_bom yes)
  (on_board yes)
  (dnp no)
  (fields_autoplaced yes)
  (property "Reference" "J4" (at 129.54 85.0899 0) (effects (font (size 1.27 1.27)) (justify left)))
  (property "Value" "Conn_01x05" (at 129.54 87.6299 0) (effects (font (size 1.27 1.27)) (justify left)))
  (property "Footprint" "Connector_PinHeader_2.54mm:PinHeader_1x05_P2.54mm_Vertical" (at 127 86.36 0) (effects (font (size 1.27 1.27)) (hide yes)))
  (property "Datasheet" "~" (at 127 86.36 0) (effects (font (size 1.27 1.27)) (hide yes)))
  (property "Description" "Generic connector, single row, 01x05, script generated (kicad-library-utils/schlib/autogen/connector/)" (at 127 86.36 0) (effects (font (size 1.27 1.27)) (hide yes)))
  (property "KLC_S3.3" "" (at 127 86.36 0) (effects (font (size 1.27 1.27)) (hide yes)))
  (property "KLC_S4.1" "" (at 127 86.36 0) (effects (font (size 1.27 1.27)) (hide yes)))
  (pin "1")
  (pin "2")
  (pin "5")
  (pin "3")
  (pin "4"))
 (symbol
  (lib_id "Device:R_Small")
  (at 123.19 38.1 180)
  (unit 1)
  (exclude_from_sim no)
  (in_bom yes)
  (on_board yes)
  (dnp no)
  (property "Reference" "R6" (at 121.666 38.1 90) (effects (font (size 1.016 1.016))))
  (property "Value" "10k" (at 124.968 38.1 90) (effects (font (size 1.27 1.27))))
  (property "Footprint" "Resistor_SMD:R_0805_2012Metric_Pad1.20x1.40mm_HandSolder" (at 123.19 38.1 0) (effects (font (size 1.27 1.27)) (hide yes)))
  (property "Datasheet" "~" (at 123.19 38.1 0) (effects (font (size 1.27 1.27)) (hide yes)))
  (property "Description" "Resistor, small symbol" (at 123.19 38.1 0) (effects (font (size 1.27 1.27)) (hide yes)))
  (property "Robu SKU" "R242850" (at 123.19 38.1 90) (effects (font (size 1.27 1.27)) (hide yes)))
  (property "KLC_S3.3" "" (at 123.19 38.1 90) (effects (font (size 1.27 1.27)) (hide yes)))
  (property "KLC_S4.1" "" (at 123.19 38.1 90) (effects (font (size 1.27 1.27)) (hide yes)))
  (pin "2")
  (pin "1"))
 (symbol
  (lib_id "Connector_Generic:Conn_01x04")
  (at 129.54 152.4 0)
  (unit 1)
  (exclude_from_sim no)
  (in_bom yes)
  (on_board yes)
  (dnp no)
  (fields_autoplaced yes)
  (property "Reference" "J5" (at 132.08 152.3999 0) (effects (font (size 1.27 1.27)) (justify left)))
  (property "Value" "Conn_01x04" (at 132.08 154.9399 0) (effects (font (size 1.27 1.27)) (justify left)))
  (property "Footprint" "Connector_PinHeader_2.54mm:PinHeader_1x04_P2.54mm_Vertical" (at 129.54 152.4 0) (effects (font (size 1.27 1.27)) (hide yes)))
  (property "Datasheet" "~" (at 129.54 152.4 0) (effects (font (size 1.27 1.27)) (hide yes)))
  (property "Description" "Generic connector, single row, 01x04, script generated (kicad-library-utils/schlib/autogen/connector/)" (at 129.54 152.4 0) (effects (font (size 1.27 1.27)) (hide yes)))
  (property "KLC_S3.3" "" (at 129.54 152.4 0) (effects (font (size 1.27 1.27)) (hide yes)))
  (property "KLC_S4.1" "" (at 129.54 152.4 0) (effects (font (size 1.27 1.27)) (hide yes)))
  (pin "3")
  (pin "1")
  (pin "4")
  (pin "2"))
 (symbol
  (lib_id "Device:R_Small")
  (at 128.27 40.64 180)
  (unit 1)
  (exclude_from_sim no)
  (in_bom yes)
  (on_board yes)
  (dnp no)
  (property "Reference" "R7" (at 126.746 40.64 90) (effects (font (size 1.016 1.016))))
  (property "Value" "10k" (at 130.048 40.64 90) (effects (font (size 1.27 1.27))))
  (property "Footprint" "Resistor_SMD:R_0805_2012Metric_Pad1.20x1.40mm_HandSolder" (at 128.27 40.64 0) (effects (font (size 1.27 1.27)) (hide yes)))
  (property "Datasheet" "~" (at 128.27 40.64 0) (effects (font (size 1.27 1.27)) (hide yes)))
  (property "Description" "Resistor, small symbol" (at 128.27 40.64 0) (effects (font (size 1.27 1.27)) (hide yes)))
  (property "Robu SKU" "R242850" (at 128.27 40.64 90) (effects (font (size 1.27 1.27)) (hide yes)))
  (property "KLC_S3.3" "" (at 128.27 40.64 90) (effects (font (size 1.27 1.27)) (hide yes)))
  (property "KLC_S4.1" "" (at 128.27 40.64 90) (effects (font (size 1.27 1.27)) (hide yes)))
  (pin "2")
  (pin "1")))
